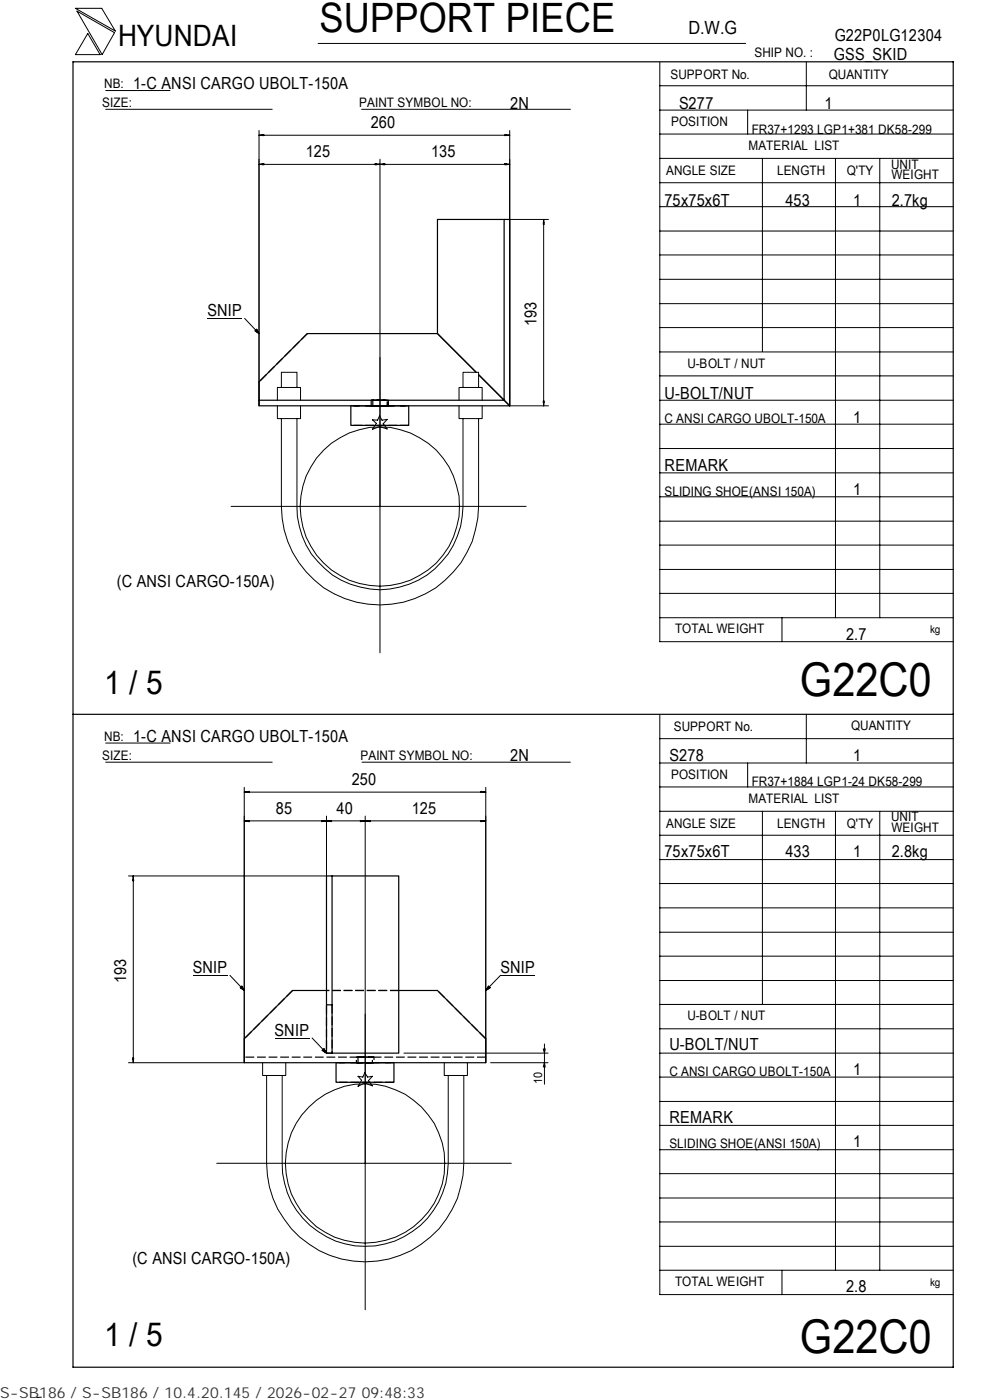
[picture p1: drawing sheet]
<svg xmlns="http://www.w3.org/2000/svg" width="210mm" height="297mm" viewBox="0 0 210 297" stroke-linecap="round" stroke-linejoin="round" font-family="sans-serif">
<g fill="none" stroke="#000" stroke-width=".21">
<path d="M16 1.8h5.6l2.9 4.8zM16.3 2.4l8 4.5-2.6 4.7zM18.6 7.1l2.6 4.5h-5.2zM22.4 19.2h13.7M67.5 9.2h90.6M139.9 18.2h62.3M139.9 13.2v122.9h62.3M171 13.1v10.3M22.4 23.2h35.3M54.9 34.9l1.1-.2v.3zM54.9 27.7v58.4M54.9 28.7l1.1-.1v.2z"/>
<path d="M54.9 28.7h53.2M55.6 34.8v.2M55.6 28.6v.2M76.7 23.2h44.3M79.6 34.7l1 .2-1 .1zM79.8 34.8v.2M80.6 33.8v104.7M80.6 34.9l1-.2v.3zM81.3 34.8v.2M107.1 34.7l1 .2-1 .1zM107.1 28.6l1 .1-1 .1zM107.4 28.6v.2"/>
<path d="M107.4 34.8v.2M108.1 27.7v58.4h8.2M108.1 34.9h-53.2M139.9 38.8h62.3M139.9 33.6h62.3M139.9 28.4h62.3M139.9 23.4h62.3M158.6 23.4v5M161.7 33.6v41M177.2 33.7v97.4M186.6 33.7v97.4M108.1 46.6h8.2"/>
<path d="M115.2 47.2h.2M115.3 46.6l.1 1h-.2zM115.3 46.6v39.5M139.9 59.3h62.3M139.9 54.1h62.3M139.9 49h62.3M139.9 43.8h62.3M44 67.6h7.4M51.9 67.6l3 3.2M54.1 70.2l.3-.4 .5 1zM139.9 79.7h62.3M139.9 74.7h62.3"/>
<path d="M139.9 69.5h62.3M139.9 64.4h62.3M58.8 84.9v-2.7h4.9v2.7M58.8 86.1v2.7h4.9v-2.7M59.7 88.8v18.6a20.9 20.9 0 0 0 20.9 20.9 20.9 20.9 0 0 0 20.9-20.9v-18.6M59.7 82.2v-3.2h3.3v3.2M63 88.8v18.6a17.6 17.6 0 0 0 17.6 17.7 17.6 17.6 0 0 0 17.6-17.7v-18.6M79 89.1h1.1l.4-.9 .5 .9 1.1-.1-.8 .9 .8 1.1-1.6-.5-1.5 .6 .8-1.3zM97.4 84.9v-2.7h4.9v2.7M97.4 86.1v2.7h4.9v-2.7M98.2 82.2v-3.2h3.3v3.2M115.2 85.1h.2l-.1 1z"/>
<path d="M115.2 85.4h.2M139.9 95.2h62.3M139.9 90h62.3M139.9 84.9h62.3M49 107.4h62.6M139.9 100.3h62.3M139.9 115.6h62.3M139.9 110.6h62.3M139.9 105.4h62.3M139.9 131.1h62.3M139.9 125.9h62.3M139.9 120.8h62.3"/>
<path d="M165.9 131.1v5M22.4 157.6h13.7M139.9 151.7v122.9h62.3M139.9 156.7h62.3M171 151.5v10.4M22.4 161.7h35.3M51.8 168.1l1-.2v.2zM51.8 168.1h51.2M51.8 167v58.5h-24.5M51.8 174.1h1v.2zM51.8 174.1h51.2M52.6 174.1v.1"/>
<path d="M52.6 168v.1M68.2 174.1h1l-1 .2zM68.6 174.1v.1M69.2 173.1v31.5M69.2 174.1h1.1v.2zM69.9 174.1v.1M76.4 174.1h1.1l-1.1 .2zM76.7 174.1v.1M76.8 161.7h44.2M77.5 174.1h1v.2zM77.5 173.1v104.8M78.1 174.1v.1"/>
<path d="M102 174.1h1l-1 .2zM102 167.9l1 .2h-1zM102.4 168v.1M102.4 174.1v.1M103 167v58.5M139.9 177.2h62.3M139.9 172.1h62.3M139.9 167h62.3M139.9 161.9h62.3M158.6 161.9v5.1M161.7 172.1v41M177.2 172.2v97.3"/>
<path d="M186.6 172.2v97.3M27.3 185.8h41.9M28.2 186.6h.2M28.3 185.8l.1 1h-.2zM28.3 185.8v39.7M139.9 182.4h62.3M139.9 197.8h62.3M139.9 192.6h62.3M139.9 187.4h62.3M40.9 206.9h7.4M48.8 206.9l3 3.2M51 209.5l.3-.3 .5 .9z"/>
<path d="M103.6 209.2l.4 .3-1 .6zM106.2 206.9l-3.2 3.2M106.2 206.9h7.3M139.9 218.3h62.3M139.9 213.1h62.3M139.9 208h62.3M139.9 202.9h62.3M28.2 224.4h.2l-.1 1.1zM28.2 224.8h.2M55.7 225.5v2.7h4.9v-2.7M56.5 228.2v18.6a20.9 20.9 0 0 0 21 20.9 20.9 20.9 0 0 0 20.9-20.9v-18.6M58.3 220.2h7.3"/>
<path d="M59.8 228.2v18.6a17.6 17.6 0 0 0 17.7 17.6 17.6 17.6 0 0 0 17.6-17.6v-18.6M66.2 220.2l3 3.2M68.3 222.8l.4-.3 .5 .9zM75.9 228.3l1.1 .2 .4-.9 .6 .9 1-.2-.9 1 .9 1.1-1.6-.6-1.5 .7 .8-1.3zM85.7 223.4h30.5M94.2 225.5v2.7h4.9v-2.7M104 225.5h12.2M115.2 222.5l.3 .9 .1-.9M115.2 226.4l.3-.9 .1 .9M115.5 221.5v8.5M139.9 223.4h62.3M139.9 238.7h62.3"/>
<path d="M139.9 233.7h62.3M139.9 228.5h62.3M46 246.8h62.4M139.9 259.2h62.3M139.9 254.2h62.3M139.9 249h62.3M139.9 243.9h62.3M139.9 269.5h62.3M139.9 264.4h62.3M165.9 269.5v5.1M8.8 296.4l-1 .1"/>
<circle cx="80.6" cy="107.5" r="16.9"/>
<circle cx="77.4" cy="246.8" r="16.9"/>
</g>
<path d="M15.5 13.1h186.7v277h-186.7zM106.9 46.6h-14.1v24.2l8.2 8.2-8.2-8.2h-27.6l-10.3 10.2v3.9M106.9 46.6h1.2v39.5l-1.2-1.2zM101.5 79.5l6.6 6.6h-53.2v-1.2h52M74.4 86.1v4.1h12.3v-4.1M15.5 151.5h186.7M70.4 185.8h14.2v37.6h-14.2M69.2 213.2v-27.4h1.2v27.4M69.2 213.2h1.2v10.2h-1.2zM69.2 210.1h-7.1l-10.3 10.3v5.1h51.2v-5.1l-10.2-10.3h-8.2M71.3 225.5v4.1h12.3v-4.1" fill="none" stroke="#000" stroke-width=".25"/>
<path d="M79.1 84.9h3M82.1 86.1h-3M75.9 224.3h3.1M79 225.5h-3.1" fill="none" stroke="#000" stroke-width=".25" stroke-dasharray="1.7 .5" stroke-linecap="butt"/>
<g fill="none" stroke="#000" stroke-width=".25" stroke-dasharray="1.9 .6" stroke-linecap="butt">
<path d="M65.2 70.8l-10.3 10.2M78.7 84.9h3.7M78.9 86.1h-.2v-1.2h3.7v1.2h-3.5M79.5 86.1h-.4v-1.2h3v1.2h-2.6M82.4 86.1h-3.7M86.7 90.2h-12.3M86.7 86.1h-12.3h12.3M62.1 210.1l-10.3 10.3M70.4 213.2v10.2h-1.2v-10.2M84.6 210.1h-15.4M71.3 225.5h12.3M75.6 224.3h3.7"/>
<path d="M76 225.5l-.1-1.2h3.1v1.2h-3M79.3 225.5h-3.7M79.3 225.5h-3.7v-1.2h3.7v1.2M83.6 229.6h-12.3M83.6 225.5h-12.3M103 220.4l-10.2-10.3M103 224.3h-51.2"/>
</g>
<path d="M54.1 69.9h.8v.9h-.8zM51 209.3h.8v.8h-.8zM103.1 209.3h.9v.8h-.9zM68.3 222.6h1v.8h-1z" fill="#000"/>
<g font-size="9.9">
<text x="169.7" y="147.6">G22C0</text>
<text x="169.7" y="286.9">G22C0</text>
</g>
<text font-size="8.6" x="67.7" y="6.9">SUPPORT PIECE</text>
<g font-size="7">
<text x="22.1" y="147.2">1 / 5</text>
<text x="22.1" y="285.6">1 / 5</text>
</g>
<text font-size="6.3" x="25.1" y="9.8">HYUNDAI</text>
<text font-size="3.9" x="146" y="7.3">D.W.G</text>
<g font-size="3.5">
<text x="177" y="8.7">G22P0LG12304</text>
<text x="176.9" y="12.8">GSS_SKID</text>
<text x="28.3" y="19">1-C ANSI CARGO UBOLT-150A</text>
<text x="108.2" y="23.1">2N</text>
<text x="144" y="23.1">S277</text>
<text x="174.8" y="23.1">1</text>
<text x="78.7" y="27.2">260</text>
<text x="64.9" y="33.4">125</text>
<text x="91.4" y="33.4">135</text>
<text x="141" y="43.6">75x75x6T</text>
<text x="166.6" y="43.6">453</text>
<text x="180.9" y="43.6">1</text>
<text x="189.1" y="43.6">2.7kg</text>
<text x="44" y="67.1">SNIP</text>
<text x="113.8" y="69.3" transform="rotate(-90 113.8 69.3)">193</text>
<text x="141" y="84.6">U-BOLT/NUT</text>
<text x="180.9" y="89.7">1</text>
<text x="141" y="99.9">REMARK</text>
<text x="180.9" y="105.1">1</text>
<text x="24.8" y="124.5">(C ANSI CARGO-150A)</text>
<text x="179.5" y="135.8">2.7</text>
<text x="28.3" y="157.3">1-C ANSI CARGO UBOLT-150A</text>
<text x="108.2" y="161.4">2N</text>
<text x="142" y="161.4">S278</text>
<text x="180.9" y="161.4">1</text>
<text x="74.6" y="166.5">250</text>
<text x="58.5" y="172.7">85</text>
<text x="71.4" y="172.7">40</text>
<text x="87.4" y="172.7">125</text>
<text x="141" y="181.9">75x75x6T</text>
<text x="166.6" y="181.9">433</text>
<text x="180.9" y="181.9">1</text>
<text x="189.1" y="181.9">2.8kg</text>
<text x="26.8" y="208.5" transform="rotate(-90 26.8 208.5)">193</text>
<text x="40.9" y="206.5">SNIP</text>
<text x="106.2" y="206.5">SNIP</text>
<text x="58.3" y="219.8">SNIP</text>
<text x="142" y="222.8">U-BOLT/NUT</text>
<text x="180.9" y="228">1</text>
<text x="142" y="238.3">REMARK</text>
<text x="180.9" y="243.3">1</text>
<text x="28.1" y="268.1">(C ANSI CARGO-150A)</text>
<text x="179.5" y="274.1">2.8</text>
</g>
<text font-size="3.2" fill="#323232" x="0" y="296.6">S-SB186 / S-SB186 / 10.4.20.145 / 2026-02-27 09:48:33</text>
<g font-size="2.8">
<text x="142.2" y="16.8">SUPPORT No.</text>
<text x="160" y="12.2">SHIP NO. :</text>
<text x="175.8" y="16.7">QUANTITY</text>
<text x="21.7" y="22.8">SIZE:</text>
<text x="22.1" y="18.7">NB:</text>
<text x="76.2" y="22.8">PAINT SYMBOL NO:</text>
<text x="142.3" y="26.8">POSITION</text>
<text x="159.4" y="28.4">FR37+1293 LGP1+381 DK58-299</text>
<text x="158.8" y="31.7">MATERIAL LIST</text>
<text x="189" y="35.8">UNIT</text>
<text x="141.3" y="37.2">ANGLE SIZE</text>
<text x="164.8" y="37.1">LENGTH</text>
<text x="179.6" y="37.1">Q'TY</text>
<text x="189.1" y="38">WEIGHT</text>
<text x="145.8" y="78">U-BOLT / NUT</text>
<text x="141" y="89.8">C ANSI CARGO UBOLT-150A</text>
<text x="141" y="105.2">SLIDING SHOE(ANSI 150A)</text>
<text x="143.2" y="134.4">TOTAL WEIGHT</text>
<text x="142.9" y="155">SUPPORT No.</text>
<text x="180.5" y="154.9">QUANTITY</text>
<text x="21.7" y="161.3">SIZE:</text>
<text x="22.1" y="157.1">NB:</text>
<text x="76.5" y="161.2">PAINT SYMBOL NO:</text>
<text x="142.3" y="165.3">POSITION</text>
<text x="159.4" y="166.7">FR37+1884 LGP1-24 DK58-299</text>
<text x="158.8" y="170.3">MATERIAL LIST</text>
<text x="141.3" y="175.7">ANGLE SIZE</text>
<text x="164.8" y="175.6">LENGTH</text>
<text x="179.6" y="175.6">Q'TY</text>
<text x="189" y="174.2">UNIT</text>
<text x="189.1" y="176.5">WEIGHT</text>
<text x="145.8" y="216.5">U-BOLT / NUT</text>
<text x="142" y="228.2">C ANSI CARGO UBOLT-150A</text>
<text x="142" y="243.5">SLIDING SHOE(ANSI 150A)</text>
<text x="143.2" y="272.9">TOTAL WEIGHT</text>
</g>
<text font-size="2.5" x="115" y="230" transform="rotate(-90 115 230)">10</text>
<g font-size="2.3">
<text x="197.3" y="134.3">kg</text>
<text x="197.3" y="272.8">kg</text>
</g>
</svg>
